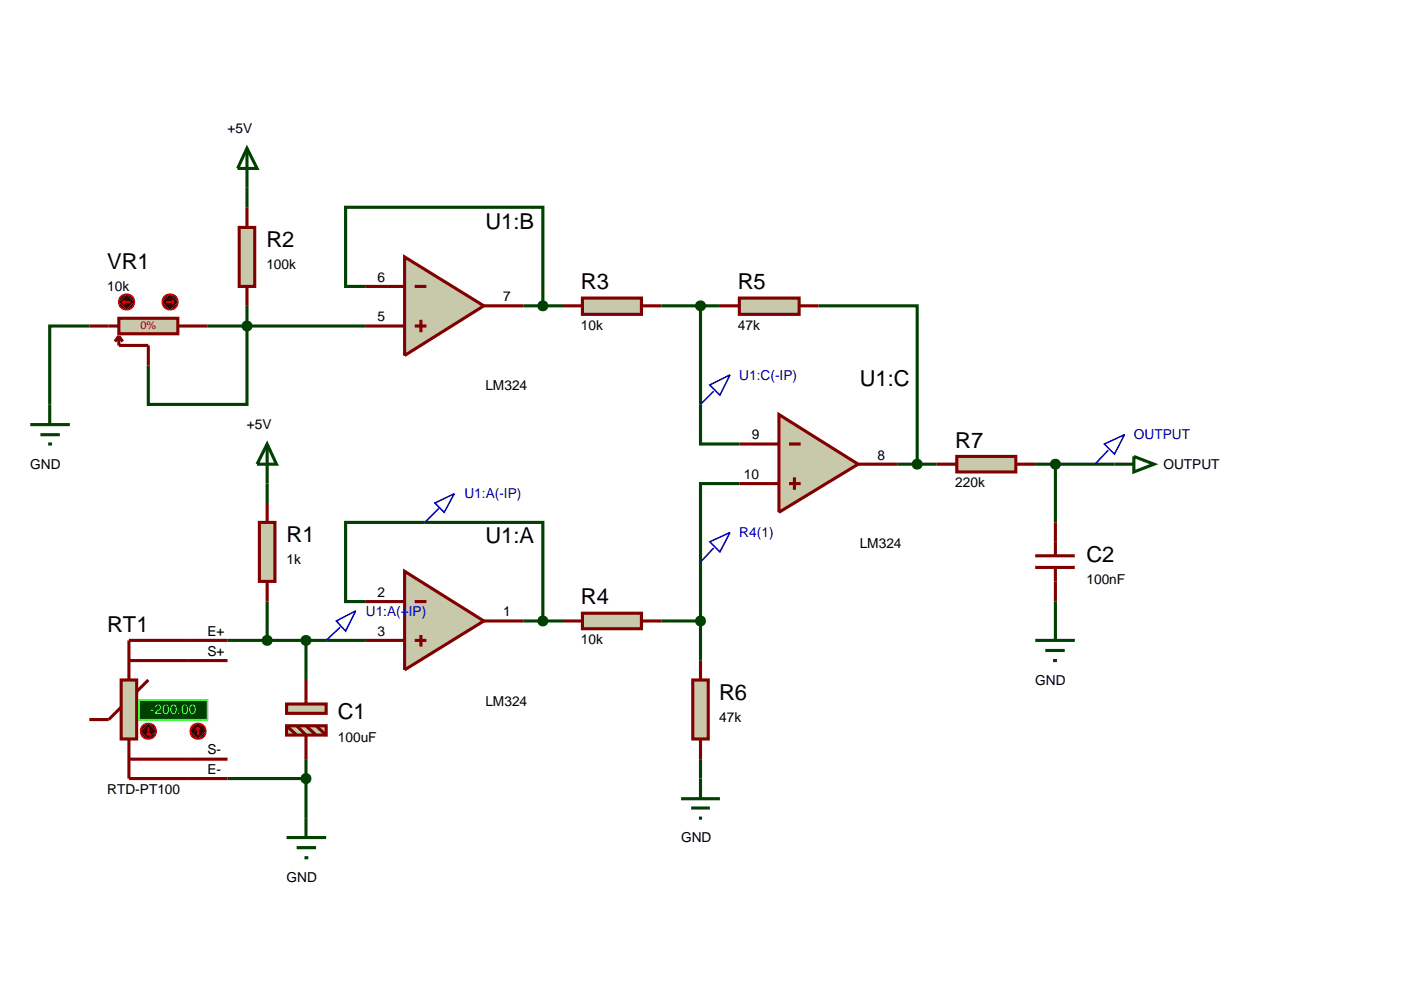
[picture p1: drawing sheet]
<svg xmlns="http://www.w3.org/2000/svg" width="180mm" height="130mm" viewBox="0 0 180 130" stroke-linecap="round" stroke-linejoin="round" font-family="sans-serif">
<g fill="none" stroke="#004000" stroke-width=".4">
<path d="M31.8 39.4v12.7h-12.7v-5M31.8 24.2v2.5M47.1 36.9h-2.6v-10.2h25.4v12.7M67.4 39.4h5.1M85.2 39.4h7.5M90.2 39.4v17.8h5M105.4 39.4h12.7v20.4M11.5 42h-5.1v10.1M26.7 42h20.4M115.6 59.8h5M133.3 59.8h10.2M135.9 59.8v7.5"/>
<path d="M34.4 62.3v2.5M34.4 77.5v5M47.1 77.5h-2.6v-10.2h25.4v12.7M95.2 62.3h-5v22.8M135.9 77.5v2.5M29.3 82.5h17.8M39.4 82.5v5.1M39.4 97.8v7.6M67.4 80h5.1M85.2 80h5M90.2 97.8v2.5M29.3 100.3h10.1"/>
</g>
<path d="M19.1 87.6l-5.1 5.1" fill="none" stroke="#800000" stroke-width=".4"/>
<path d="M15.6 87.6h2v7.6h-2z" fill="#c8c8aa" stroke="#800000" stroke-width=".4"/>
<path d="M16.6 95.2v5.1h7.6M16.6 85.1h7.6M16.6 97.8h7.6M24.2 82.5h-7.6v5.1" fill="none" stroke="#800000" stroke-width=".4"/>
<path d="M17.9 90.2h8.8v2.5h-8.8z" fill="#004000" stroke="#0f0" stroke-width=".2"/>
<path d="M11.5 92.7h2.5M24.2 82.5h5.1M24.2 85.1h5.1M24.2 97.8h5.1M24.2 100.3h5.1" fill="none" stroke="#800000" stroke-width=".4"/>
<path d="M24.8 93.5l.3-.2 .4-.1-1 1 .1-.4zM25.5 93.2a.94 .94 0 0 1 1 1zM25.5 95.2l1-1a.94 .94 0 0 1-1 1zM24.5 94.2l1 1a.94 .94 0 0 1-1-1z" fill="#400000" stroke="#f00" stroke-width=".2"/>
<path d="M25.5 93.2l1 1-1 1-1-1z" fill="#400000"/>
<path d="M25.5 93.7l-.3 .3M25.5 93.7l.2 .3M25.5 93.7v1" fill="none" stroke="#f00" stroke-width=".2"/>
<path d="M18.4 93.5l.3-.2 .4-.1-1 1 .1-.4zM19.1 93.2a.94 .94 0 0 1 1 1zM19.1 95.2l1-1a.94 .94 0 0 1-1 1zM18.1 94.2l1 1a.94 .94 0 0 1-1-1z" fill="#400000" stroke="#f00" stroke-width=".2"/>
<path d="M19.1 93.2l1 1-1 1-1-1z" fill="#400000"/>
<path d="M18.9 94.5l.2 .2M19.1 93.7v1M19.4 94.5l-.3 .2" fill="none" stroke="#f00" stroke-width=".2"/>
<path d="M33.4 67.3h2v7.6h-2z" fill="#c8c8aa" stroke="#800000" stroke-width=".4"/>
<path d="M34.4 64.8v2.5M34.4 74.9v2.6" fill="none" stroke="#800000" stroke-width=".4"/>
<path d="M30.8 29.3h2v7.6h-2z" fill="#c8c8aa" stroke="#800000" stroke-width=".4"/>
<path d="M31.8 26.7v2.6M31.8 36.9v2.5" fill="none" stroke="#800000" stroke-width=".4"/>
<path d="M95.2 38.4h7.7v2.1h-7.7z" fill="#c8c8aa" stroke="#800000" stroke-width=".4"/>
<path d="M92.7 39.4h2.5M102.9 39.4h2.5" fill="none" stroke="#800000" stroke-width=".4"/>
<path d="M143.5 59.8h2.5M146 58.8l2.6 1-2.6 1z" fill="none" stroke="#004000" stroke-width=".4"/>
<path d="M89.2 87.6h2v7.6h-2z" fill="#c8c8aa" stroke="#800000" stroke-width=".4"/>
<path d="M90.2 85.1v2.5M90.2 95.2v2.6" fill="none" stroke="#800000" stroke-width=".4"/>
<path d="M36.9 107.9h5.1M38.2 109.2h2.5M39.2 110.5h.5M39.4 105.4v2.5" fill="none" stroke="#004000" stroke-width=".4"/>
<path d="M75 38.4h7.6v2.1h-7.6z" fill="#c8c8aa" stroke="#800000" stroke-width=".4"/>
<path d="M72.5 39.4h2.5M82.6 39.4h2.6" fill="none" stroke="#800000" stroke-width=".4"/>
<path d="M15.3 41h7.6v2h-7.6z" fill="#c8c8aa" stroke="#800000" stroke-width=".4"/>
<path d="M11.5 42h3.8M15.3 43.3l-.5 .7M15.3 43.3l.5 .7M15.3 43.3v1.2h3.8v2.6M22.9 42h3.8" fill="none" stroke="#800000" stroke-width=".4"/>
<path d="M21.2 38.2l.3-.2 .4-.1-1 1 .1-.4zM21.9 37.9a.94 .94 0 0 1 1 1zM21.9 39.9l1-1a.94 .94 0 0 1-1 1zM20.9 38.9l1 1a.94 .94 0 0 1-1-1z" fill="#400000" stroke="#f00" stroke-width=".2"/>
<path d="M21.9 37.9l1 1-1 1-1-1z" fill="#400000"/>
<path d="M21.4 38.9h1M22.2 38.7l.2 .2M22.4 38.9l-.2 .3" fill="none" stroke="#f00" stroke-width=".2"/>
<path d="M15.6 38.2l.3-.2 .4-.1-1 1 .1-.4zM16.3 37.9a.94 .94 0 0 1 1 1zM16.3 39.9l1-1a.94 .94 0 0 1-1 1zM15.3 38.9l1 1a.94 .94 0 0 1-1-1z" fill="#400000" stroke="#f00" stroke-width=".2"/>
<path d="M16.3 37.9l1 1-1 1-1-1z" fill="#400000"/>
<path d="M15.8 38.9l.3 .3M15.8 38.9h1M16.1 38.7l-.3 .2" fill="none" stroke="#f00" stroke-width=".2"/>
<path d="M75 79h7.6v2h-7.6z" fill="#c8c8aa" stroke="#800000" stroke-width=".4"/>
<path d="M72.5 80h2.5M82.6 80h2.6" fill="none" stroke="#800000" stroke-width=".4"/>
<path d="M52.1 73.6l10.2 6.4-10.2 6.3z" fill="#c8c8aa" stroke="#800000" stroke-width=".4"/>
<path d="M47.1 77.5h5M53.4 77.5h1.5M47.1 82.5h5M53.4 82.5h1.5M54.2 81.8v1.5M62.3 80h5.1" fill="none" stroke="#800000" stroke-width=".4"/>
<path d="M69.5 79.7l.1-.1 .3-.1-.5 .5zM69.9 79.5l.3 .1 .1 .1 .1 .3zM70.4 80l-.1 .3-.1 .1-.3 .1zM69.4 80l.5 .5-.3-.1-.1-.1z" fill="#004000" stroke="#004000" stroke-width=".4"/>
<path d="M69.4 80l.5-.5 .5 .5-.5 .5z" fill="#004000"/>
<g fill="#c8c8aa" stroke="#800000" stroke-width=".4">
<path d="M36.9 90.7h5.1v1.2h-5.1z"/>
<path d="M36.9 93.5h5.1v1.2h-5.1z"/>
</g>
<path d="M36.9 93.5l1.3 1.2M38.2 93.5l1.2 1.2v3.1M39.4 87.6v3.1M39.4 93.5l1.3 1.2M40.7 93.5l1.3 1.2" fill="none" stroke="#800000" stroke-width=".4"/>
<path d="M39.1 82.1l.3-.1-.5 .5 .1-.3zM39.4 82l.3 .1 .1 .1 .1 .3zM39.9 82.5l-.1 .3-.1 .1-.3 .1zM38.9 82.5l.5 .5-.3-.1-.1-.1z" fill="#004000" stroke="#004000" stroke-width=".4"/>
<path d="M39.4 82l.5 .5-.5 .5-.5-.5z" fill="#004000"/>
<path d="M39 100l.1-.1 .3-.1-.5 .5zM39.4 99.8l.3 .1 .1 .1 .1 .3zM39.9 100.3l-.1 .3-.1 .1-.3 .1zM38.9 100.3l.5 .5-.3-.1-.1-.1z" fill="#004000" stroke="#004000" stroke-width=".4"/>
<path d="M38.9 100.3l.5-.5 .5 .5-.5 .5z" fill="#004000"/>
<path d="M87.7 102.9h5M89 104.1h2.4M90 105.4h.4M90.2 100.3v2.6" fill="none" stroke="#004000" stroke-width=".4"/>
<path d="M52.1 33.1l10.2 6.3-10.2 6.4z" fill="#c8c8aa" stroke="#800000" stroke-width=".4"/>
<path d="M47.1 36.9h5M53.4 36.9h1.5M62.3 39.4h5.1M47.1 42h5M53.4 42h1.5M54.2 41.2v1.6" fill="none" stroke="#800000" stroke-width=".4"/>
<path d="M100.3 53.4l10.2 6.4-10.2 6.2z" fill="#c8c8aa" stroke="#800000" stroke-width=".4"/>
<path d="M95.2 57.2h5.1M101.6 57.2h1.5M110.5 59.8h5.1M95.2 62.3h5.1M101.6 62.3h1.5M102.3 61.5v1.6" fill="none" stroke="#800000" stroke-width=".4"/>
<path d="M89.9 79.6l.3-.1-.5 .5 .1-.3zM90.2 79.5l.3 .1 .1 .1 .1 .3zM90.7 80l-.1 .3-.1 .1-.3 .1zM89.7 80l.5 .5-.3-.1-.1-.1z" fill="#004000" stroke="#004000" stroke-width=".4"/>
<path d="M90.2 79.5l.5 .5-.5 .5-.5-.5z" fill="#004000"/>
<path d="M123.2 58.8h7.6v2h-7.6z" fill="#c8c8aa" stroke="#800000" stroke-width=".4"/>
<path d="M120.6 59.8h2.6M130.8 59.8h2.5" fill="none" stroke="#800000" stroke-width=".4"/>
<path d="M117.8 59.4l.3-.1-.5 .5 .1-.3zM118.1 59.3l.3 .1 .1 .1 .1 .3zM118.6 59.8l-.1 .3-.1 .1-.3 .1zM117.6 59.8l.5 .5-.3-.1-.1-.1z" fill="#004000" stroke="#004000" stroke-width=".4"/>
<path d="M117.6 59.8l.5-.5 .5 .5-.5 .5z" fill="#004000"/>
<path d="M89.8 39.1l.1-.1 .3-.1-.5 .5zM90.2 38.9l.3 .1 .1 .1 .1 .3zM90.7 39.4l-.1 .3-.1 .1-.3 .1zM89.7 39.4l.5 .5-.3-.1-.1-.1z" fill="#004000" stroke="#004000" stroke-width=".4"/>
<path d="M89.7 39.4l.5-.5 .5 .5-.5 .5z" fill="#004000"/>
<path d="M69.5 39.1l.1-.1 .3-.1-.5 .5zM69.9 38.9l.3 .1 .1 .1 .1 .3zM69.9 39.9l.5-.5-.1 .3-.1 .1zM69.4 39.4l.5 .5-.3-.1-.1-.1z" fill="#004000" stroke="#004000" stroke-width=".4"/>
<path d="M69.4 39.4l.5-.5 .5 .5-.5 .5z" fill="#004000"/>
<path d="M31.8 19.1l1.3 2.6h-2.5zM31.8 19.1v5.1" fill="none" stroke="#004000" stroke-width=".4"/>
<path d="M31.4 41.7l.1-.1 .3-.1-.5 .5zM31.8 41.5l.3 .1 .1 .1 .1 .3zM32.3 42l-.1 .3-.1 .1-.3 .1zM31.3 42l.5 .5-.3-.1-.1-.1z" fill="#004000" stroke="#004000" stroke-width=".4"/>
<path d="M31.3 42l.5-.5 .5 .5-.5 .5z" fill="#004000"/>
<path d="M3.9 54.7h5.1M5.2 56h2.5M6.2 57.2h.5M6.4 52.1v2.6M34.4 57.2l1.2 2.6h-2.5zM34.4 57.2v5.1" fill="none" stroke="#004000" stroke-width=".4"/>
<path d="M34 82.2l.1-.1 .3-.1-.5 .5zM34.4 82l.3 .1 .1 .1 .1 .3zM34.9 82.5l-.1 .3-.1 .1-.3 .1zM33.9 82.5l.5 .5-.3-.1-.1-.1z" fill="#004000" stroke="#004000" stroke-width=".4"/>
<path d="M33.9 82.5l.5-.5 .5 .5-.5 .5z" fill="#004000"/>
<path d="M133.3 73.1h5.1M133.3 71.6h5.1M135.9 67.3v4.3M135.9 73.1v4.4" fill="none" stroke="#800000" stroke-width=".4"/>
<path d="M133.3 82.5h5.1M134.6 83.8h2.5M135.6 85.1h.5M135.9 80v2.5" fill="none" stroke="#004000" stroke-width=".4"/>
<path d="M135.6 59.4l.3-.1-.5 .5 .1-.3zM135.9 59.3l.3 .1 .1 .1 .1 .3zM135.9 60.3l.5-.5-.1 .3-.1 .1zM135.4 59.8l.5 .5-.3-.1-.1-.1z" fill="#004000" stroke="#004000" stroke-width=".4"/>
<path d="M135.9 59.3l.5 .5-.5 .5-.5-.5z" fill="#004000"/>
<path d="M91.4 49.6l2.6-1.3-1.3 2.6zM91.9 50.4l-1.7 1.7M142.2 57.2l2.6-1.2-1.3 2.5zM142.7 58l-1.7 1.8M56 64.8l2.5-1.2-1.3 2.4zM56.5 65.5l-1.8 1.8M91.4 69.8l2.6-1.2-1.3 2.5zM91.9 70.6l-1.7 1.8M43.3 80l2.5-1.3-1.3 2.6zM43.8 80.8l-1.8 1.7" fill="none" stroke="#0000c0" stroke-width=".2"/>
<g font-size="2.8">
<text x="62.5" y="29.5">U1:B</text>
<text x="13.8" y="34.7">VR1</text>
<text x="34.3" y="31.9">R2</text>
<text x="74.8" y="37.3">R3</text>
<text x="95" y="37.3">R5</text>
<text x="110.7" y="49.8">U1:C</text>
<text x="123" y="57.7">R7</text>
<text x="36.9" y="69.9">R1</text>
<text x="62.5" y="70">U1:A</text>
<text x="74.8" y="77.9">R4</text>
<text x="139.9" y="72.4">C2</text>
<text x="13.8" y="81.4">RT1</text>
<text x="43.5" y="92.7">C1</text>
<text x="92.6" y="90.2">R6</text>
</g>
<g font-size="1.8">
<text x="29.3" y="17.2">+5V</text>
<text x="34.3" y="34.7">100k</text>
<text x="13.8" y="37.5">10k</text>
<text x="48.6" y="41.4">5</text>
<text x="48.6" y="36.3">6</text>
<text x="64.8" y="38.8">7</text>
<text x="74.8" y="42.5">10k</text>
<text x="95" y="42.5">47k</text>
<text x="62.5" y="50.3">LM324</text>
<text x="31.8" y="55.3">+5V</text>
<text x="96.8" y="56.6">9</text>
<text x="113" y="59.2">8</text>
<text x="3.9" y="60.4">GND</text>
<text x="95.8" y="61.7">10</text>
<text x="123" y="62.8">220k</text>
<text x="149.8" y="60.4">OUTPUT</text>
<text x="110.7" y="70.6">LM324</text>
<text x="36.9" y="72.7">1k</text>
<text x="48.6" y="76.9">2</text>
<text x="139.9" y="75.2">100nF</text>
<text x="26.7" y="81.9">E+</text>
<text x="48.6" y="81.9">3</text>
<text x="64.8" y="79.4">1</text>
<text x="74.8" y="83">10k</text>
<text x="26.7" y="84.5">S+</text>
<text x="133.3" y="88.2">GND</text>
<text x="43.5" y="95.6">100uF</text>
<text x="62.5" y="90.9">LM324</text>
<text x="92.6" y="93">47k</text>
<text x="26.7" y="97.2">S-</text>
<text x="26.7" y="99.7">E-</text>
<text x="13.8" y="102.3">RTD-PT100</text>
<text x="36.9" y="113.6">GND</text>
<text x="87.7" y="108.5">GND</text>
</g>
<g font-size="1.8" fill="#0000c0">
<text x="95.2" y="48.9">U1:C(-IP)</text>
<text x="146" y="56.6">OUTPUT</text>
<text x="59.8" y="64.2">U1:A(-IP)</text>
<text x="95.2" y="69.2">R4(1)</text>
<text x="47.1" y="79.3">U1:A(+IP)</text>
</g>
<text font-size="1.8" fill="#0f0" x="19.3" y="92">-200.00</text>
<text font-size="1.4" fill="#c00000" x="18.1" y="42.4">0%</text>
</svg>
